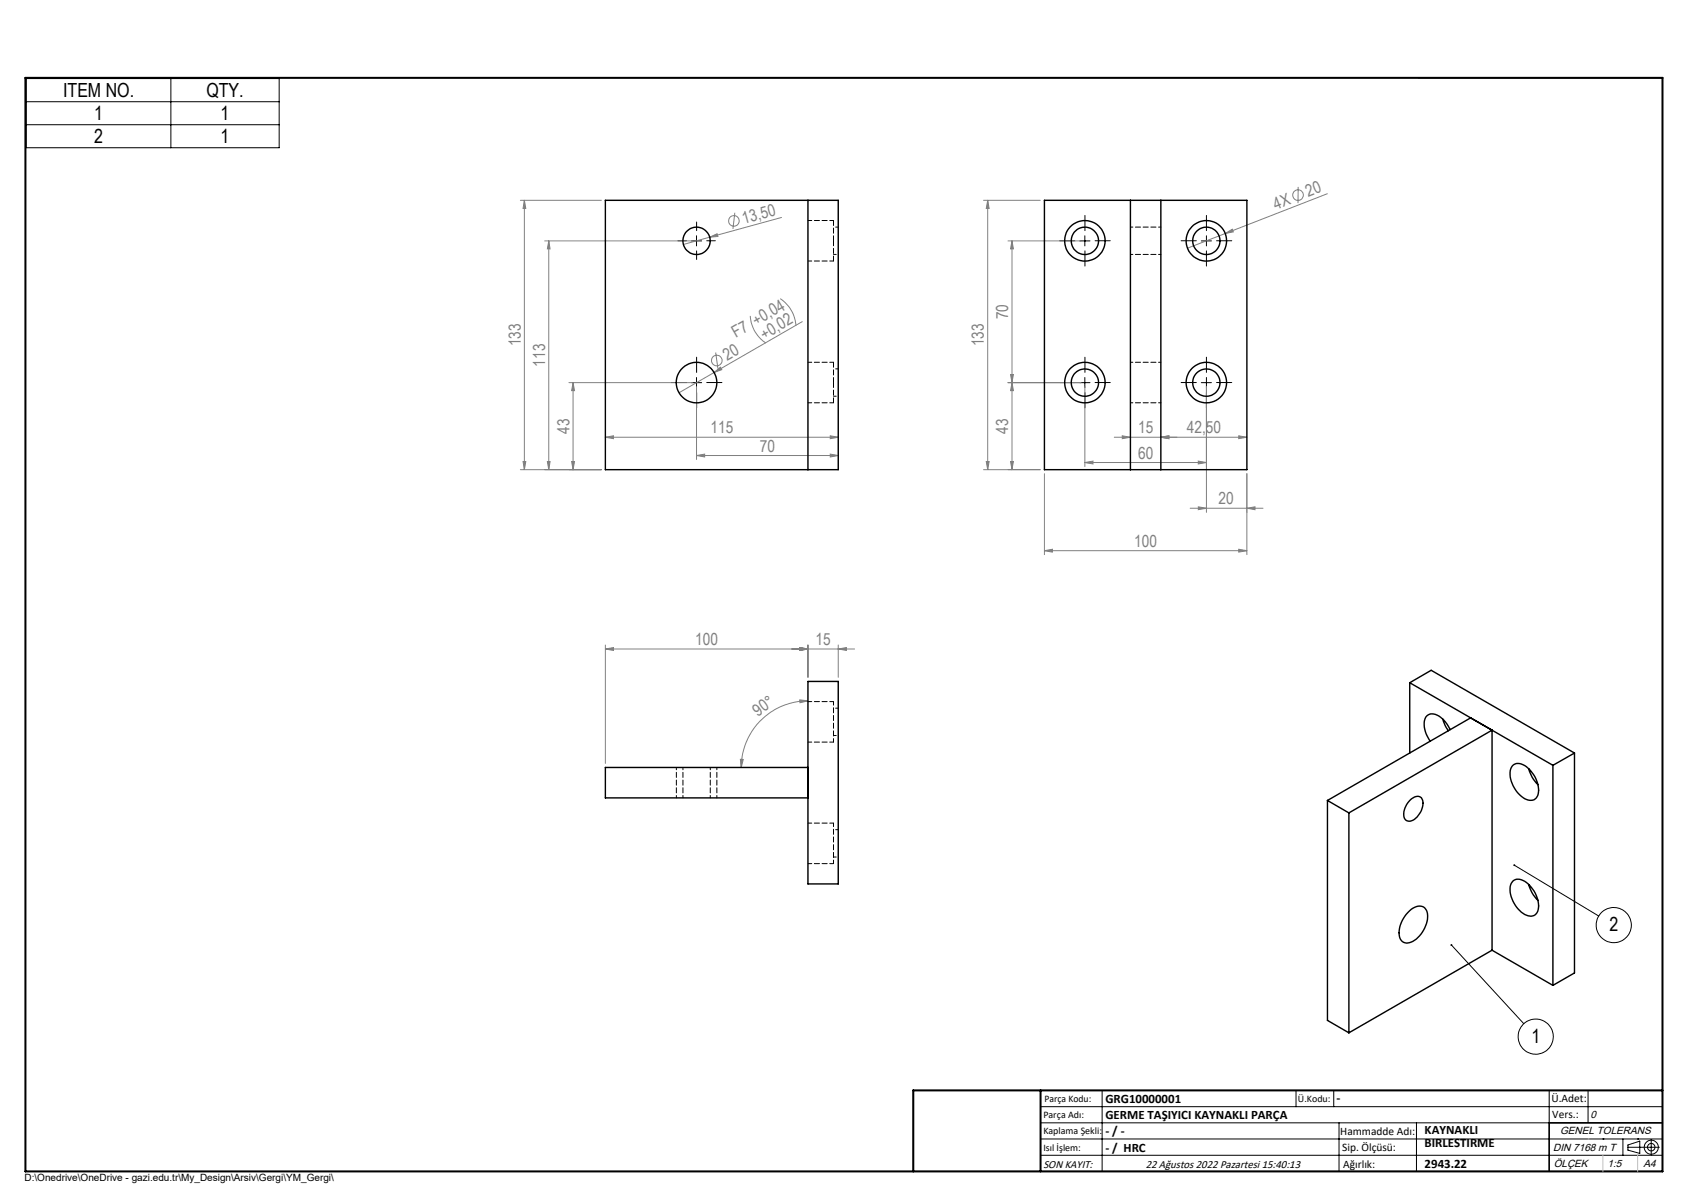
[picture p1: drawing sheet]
<svg xmlns="http://www.w3.org/2000/svg" width="420mm" height="297mm" viewBox="0 0 420 297" stroke-linecap="round" stroke-linejoin="round" font-family="sans-serif">
<g fill="none" stroke="#808080" stroke-width=".25">
<path d="M128.5 49.5h20M129.5 49.5v66.5M129.5 49.5l.3 2h-.6zM134.5 59.5h36.5M135.5 59.5v56.5M135.5 59.5l.3 2h-.7zM175.2 58.6l1.9-.9 .2 .7zM175.2 58.6l-6.5 1.8M181.4 52.5l-.4 4M193 53.7l-17.8 4.9M242.9 49.5h14M243.9 49.5v66.5"/>
<path d="M243.9 49.5l.3 2h-.7zM248.9 59.5h18M249.9 59.5v56.5M249.9 59.5l.3 2h-.7zM302.5 57.6l1.8-1 .2 .7zM320.5 46.1v4.1M327.7 47.8l-34.5 13.5M185.2 78a8.5 8.5 0 0 0 3.9 6.7M192.7 73.7a8.8 8.8 0 0 1 3.8 6.7M198.1 79.4l-30.5 17.6M140.5 94.5h30.5M141.5 94.5v21.5"/>
<path d="M141.5 94.5l.4 1.9h-.8zM172 95.5v17.9M176.3 92l1.6-1.3 .3 .6zM176.7 87l.6 4M248.9 94.5h18M249.5 92.5h.7l-.3 2zM249.9 94.5l.3 1.9h-.7zM267.9 95.5v19.7M297.9 95.5v31M128.5 116h20M129.2 113.9h.6l-.3 2.1zM135.1 113.9h.7l-.3 2.1z"/>
<path d="M141.1 113.9h.8l-.4 2.1zM149.5 107.9l2-.3v.7zM149.5 107.9h57.5M172 112.5l2-.4v.7zM172 112.5h35M205 107.6l2 .3-2 .4zM205 112.1l2 .4-2 .3zM242.9 116h14M243.5 113.9h.7l-.3 2.1zM249.5 113.9h.7l-.3 2.1zM257.9 116.9v20M267.9 114.2l2-.4v.7z"/>
<path d="M267.9 114.2h30M275.1 107.9h32.8M277.1 107.6l2 .3-2 .4zM286.6 107.9l2-.3v.7zM295.9 113.8l2 .4-2 .3zM305.9 107.6l2 .3-2 .4zM307.9 116.9v20M257.9 136l2-.4v.7zM257.9 136h50M293.9 125.5h18M295.9 125.1l2 .4-2 .3zM305.9 135.6l2 .4-2 .3z"/>
<path d="M307.9 125.5l2-.4v.7zM149.5 159.2v29.3M197.5 159.9l2 .3-2 .4zM199.5 159.2v8M207 159.2v8M149.5 160.2l2-.3v.7zM149.5 160.2h61.5M197.5 172.8l2 .2-2 .5zM199.5 173a16.5 16.5 0 0 0-16.5 16.5M207 160.2l2-.3v.7zM182.8 187.5h.7l-.5 2z"/>
<circle cx="181.2" cy="54.5" r="1.3"/>
<circle cx="320.5" cy="48.2" r="1.31"/>
<circle cx="177" cy="89" r="1.31"/>
</g>
<g fill="none" stroke="#000" stroke-width=".25">
<path d="M6.5 19.4h62.4v17.1h-62.4zM42.2 19.4v17.1M350.2 19.2h60.3v12.6M6.5 25.1h62.4M6.5 30.8h62.4M170.7 59.5h2.5M172 58.2v2.5M266.6 59.5h2.5M267.9 58.2v2.5M296.6 59.5h2.5M297.9 58.2v2.5M170.7 94.5h2.5"/>
<path d="M172 93.2v2.5M266.6 94.5h2.5M267.9 93.2v2.5M296.6 94.5h2.5M297.9 93.2v2.5M373.9 213.6l20.9 12.6M358.4 233.3l17.8 19.4M256.9 273.2h153.6M256.9 277.2h153.6M272.1 269.2v20M320 269.2v4M329.3 269.2v4"/>
<path d="M330.6 277.2v12M349.7 277.2v12M382.5 269.2v20M392.1 269.2v8M225.5 289.2h185M256.9 281.2h153.6M256.9 285.2h153.6M395.8 281.2h.1M400.7 281.2v4M402 283.2h7.7M402 282.7l2.9-1v3.1l-2.9-.9zM404.4 281.2h.1"/>
<path d="M407.7 281.3v3.8"/>
<circle cx="398.5" cy="228.4" r="4.3"/>
<circle cx="379.2" cy="255.9" r="4.3"/>
<circle cx="407.7" cy="283.2" r=".93"/>
<circle cx="407.7" cy="283.2" r="1.74"/>
</g>
<g fill="none" stroke="#000" stroke-width=".25" stroke-dasharray="15.2 1.3 1.3 1.3">
<path d="M169.5 59.4h-2.1M172 56.9v-2.1M174.5 59.4h2.1M265.4 59.4h-3.8M267.9 56.9v-3.7M270.4 59.4h3.7M295.4 59.4h-3.8M297.9 56.9v-3.7M300.4 59.4h3.7M172 61.9v2.2M267.9 61.9v3.8M297.9 61.9v3.8"/>
<path d="M169.5 94.4h-3.7M172 91.9v-3.7M172 96.9v3.8M174.5 94.4h3.8M265.4 94.4h-3.8M267.9 91.9v-3.7M267.9 96.9v3.8M270.4 94.4h3.7M295.4 94.4h-3.8M297.9 91.9v-3.7M297.9 96.9v3.8M300.4 94.4h3.7"/>
</g>
<path d="M410.5 277.2h-28v12" fill="none" stroke="#000" stroke-width=".35"/>
<path d="M6.3 19.2h404.2v270h-404.2zM256.9 269.2v20M410.5 269.2h-185v20" fill="none" stroke="#000" stroke-width=".5"/>
<path d="M392.1 281.2h.1M395.8 285.2v4M404.4 285.2v4" fill="none" stroke="#c0c0c0" stroke-width=".25"/>
<path d="M373.7 213.4l.2 .2-.2-.1a.24 .24 0 0 0 .3 .3 .24 .24 0 0 0 .1-.4 .24 .24 0 0 0-.4 0zM358.2 233.1a.24 .24 0 0 0 .2 .4 .24 .24 0 0 0 .2-.3 .24 .24 0 0 0-.3-.1l.1 .2z" fill="#000"/>
<g fill="#808080">
<path d="M175.2 58.6l1.9-.9 .2 .7z"/>
<path d="M302.5 57.6l1.8-1 .2 .7z"/>
<path d="M176.3 92l1.6-1.3 .3 .6z"/>
<path d="M307.9 125.5l2-.4v.7zM295.9 125.1l2 .4-2 .3zM305.9 107.6l2 .3-2 .4zM286.6 107.9l2-.3v.7z"/>
<path d="M149.5 107.9l2-.3v.7zM205 107.6l2 .3-2 .4zM172 112.5l2-.4v.7zM205 112.1l2 .4-2 .3zM149.5 160.2l2-.3v.7zM197.5 159.9l2 .3-2 .4zM197.5 159.9l2 .3-2 .4zM207 160.2l2-.3v.7zM257.9 136l2-.4v.7zM305.9 135.6l2 .4-2 .3zM277.1 107.6l2 .3-2 .4zM286.6 107.9l2-.3v.7z"/>
<path d="M267.9 114.2l2-.4v.7zM295.9 113.8l2 .4-2 .3z"/>
<path d="M197.5 172.8l2 .2-2 .5zM182.8 187.5h.7l-.5 2z"/>
<path d="M129.2 113.9h.6l-.3 2.1zM129.5 49.5l.3 2h-.6zM141.1 113.9h.8l-.4 2.1zM141.5 94.5l.4 1.9h-.8zM135.1 113.9h.7l-.3 2.1zM135.5 59.5l.3 2h-.7zM249.5 113.9h.7l-.3 2.1zM249.9 94.5l.3 1.9h-.7zM249.5 92.5h.7l-.3 2zM249.9 59.5l.3 2h-.7z"/>
<path d="M243.9 49.5l.3 2h-.7zM243.5 113.9h.7l-.3 2.1z"/>
</g>
<g fill="none" stroke="#000" stroke-width=".35">
<path d="M149.5 49.5h57.5v66.5h-57.5zM199.5 49.5v66.5M257.9 49.5h50v66.5h-50zM279.1 49.5v66.5M286.6 49.5v66.5M199.5 168.2h7.5v50h-7.5zM348.1 168.6l35.3 20.3M348.1 168.6v17.3M348.1 168.6l5.3-3.1 35.4 20.4M356.3 177.5l.5 1.6 .8 1.3M199.5 189.5h-50v7.5h50M327.8 197.6l5.3 3.1"/>
<path d="M327.8 197.6v54.3l5.3 3.1M348.2 197.5a2.03 2.03 0 0 1 2.8-.5 4.2 4.2 0 0 1-1.4 5 1.62 1.62 0 0 1-1.6 .8 1.62 1.62 0 0 1-1.4-1.2 5 5 0 0 1 1.6-4.1zM358.1 180.1a6.1 6.1 0 0 0-4.5-3.9 2.14 2.14 0 0 0-2 2.8 7.5 7.5 0 0 0 1.5 4M368.4 180.3l-35.3 20.4M368.4 180.3l-5.3-3.1-35.3 20.4M368.4 180.3v54.3M373.6 188.9a2.79 2.79 0 0 1 3.7 .7 7 7 0 0 1 2.4 6.8 2.08 2.08 0 0 1-3.2 .8 7.4 7.4 0 0 1-3.5-7.3zM377.5 189.8a8.2 8.2 0 0 0 2.2 3.9M383.4 188.9v54.4M388.8 185.9v54.3l-5.4 3.1M388.8 185.9l-5.4 3M333.1 200.7v54.3"/>
<path d="M373.6 217.5a2.79 2.79 0 0 1 3.7 .7 7 7 0 0 1 2.4 6.8 2.08 2.08 0 0 1-3.2 .8 7.4 7.4 0 0 1-3.5-7.3zM377.5 218.4a8.5 8.5 0 0 0 2.2 3.9M347.7 225.2a3.1 3.1 0 0 1 4.1-1 4.8 4.8 0 0 1-.3 5.4 5.1 5.1 0 0 1-4.6 3.2 2.66 2.66 0 0 1-1.4-3.5 8 8 0 0 1 2.2-4.1zM368.4 234.6l15 8.7M368.4 234.6l-35.3 20.4"/>
<circle cx="172" cy="59.4" r="3.4"/>
<circle cx="267.9" cy="59.4" r="3.4"/>
<circle cx="267.9" cy="59.5" r="5"/>
<circle cx="297.9" cy="59.4" r="3.4"/>
<circle cx="297.9" cy="59.5" r="5"/>
<circle cx="172" cy="94.5" r="5"/>
<circle cx="267.9" cy="94.5" r="5"/>
<circle cx="267.9" cy="94.5" r="3.4"/>
<circle cx="297.9" cy="94.5" r="5"/>
<circle cx="297.9" cy="94.5" r="3.4"/>
</g>
<path d="M205.8 59.4v-5M205.8 64.4v-5M205.8 94.4v-5M205.8 99.4v-5" fill="none" stroke="#000" stroke-width=".25" stroke-dasharray="1.3 .6"/>
<path d="M205.8 54.4h-6.3M199.5 64.4h6.3M199.5 99.4h6.3M205.8 89.4h-6.3M205.8 173.2h-6.3M199.5 183.2h6.3M199.5 213.2h6.3M205.8 203.2h-6.3" fill="none" stroke="#000" stroke-width=".25" stroke-dasharray="1.3 .6" stroke-dashoffset=".3"/>
<path d="M207 56.1h-1.2M205.8 62.8h1.2M205.8 97.8h1.2M207 91.1h-1.2M207 174.8h-1.2M205.8 181.6h1.2M205.8 211.6h1.2M207 204.8h-1.2" fill="none" stroke="#000" stroke-width=".25" stroke-dasharray="1.3 .6" stroke-dashoffset=".6"/>
<path d="M205.8 183.2v-10M205.8 213.2v-10" fill="none" stroke="#000" stroke-width=".25" stroke-dasharray="1.3 .6" stroke-dashoffset=".4"/>
<path d="M286.6 56.1h-7.5M279.1 62.8h7.5M279.1 99.4h7.5M286.6 89.4h-7.5M167 189.5v7.5M168.6 189.5v7.5M175.4 197v-7.5M177 197v-7.5" fill="none" stroke="#000" stroke-width=".25" stroke-dasharray="1.3 .6" stroke-dashoffset=".7"/>
<g font-size="4.8">
<text x="15.6" y="23.9">ITEM NO.</text>
<text x="51" y="23.9">QTY.</text>
<text x="23.3" y="29.6">1</text>
<text x="54.5" y="29.6">1</text>
<text x="23.3" y="35.3">2</text>
<text x="54.5" y="35.3">1</text>
<text x="397.4" y="230">2</text>
<text x="378.1" y="257.5">1</text>
</g>
<g font-size="4.1" fill="#808080">
<text x="315.1" y="51.8" transform="rotate(-21 315.1 51.8)">4X</text>
<text x="323" y="48.7" transform="rotate(-21 323 48.7)">20</text>
<text x="183.7" y="55.3" transform="rotate(-15 183.7 55.3)">13,50</text>
<text x="181.7" y="83.4" transform="rotate(-30 181.7 83.4)">F7 +0,04</text>
<text x="188.7" y="83.9" transform="rotate(-30 188.7 83.9)">+0,02</text>
<text x="249" y="78.8" transform="rotate(-90 249 78.8)">70</text>
<text x="128.6" y="85.5" transform="rotate(-90 128.6 85.5)">133</text>
<text x="179.6" y="89.1" transform="rotate(-30 179.6 89.1)">20</text>
<text x="243" y="85.5" transform="rotate(-90 243 85.5)">133</text>
<text x="134.6" y="90.5" transform="rotate(-90 134.6 90.5)">113</text>
<text x="140.6" y="107.1" transform="rotate(-90 140.6 107.1)">43</text>
<text x="175.4" y="107">115</text>
<text x="249" y="107.1" transform="rotate(-90 249 107.1)">43</text>
<text x="281" y="107">15</text>
<text x="293" y="107">42,50</text>
<text x="187.6" y="111.5">70</text>
<text x="281" y="113.3">60</text>
<text x="300.9" y="124.5">20</text>
<text x="280.1" y="135">100</text>
<text x="171.7" y="159.3">100</text>
<text x="201.4" y="159.3">15</text>
<text x="187.1" y="177" transform="rotate(-36 187.1 177)">90°</text>
</g>
<g font-size="3.2">
<text x="272.9" y="272.3">GRG10000001</text>
<text x="330" y="272.2">-</text>
<text x="272.9" y="280.3">- / -</text>
<text x="272.9" y="276.3">GERME TAŞIYICI KAYNAKLI PARÇA</text>
<text x="351.8" y="280">KAYNAKLI</text>
<text x="272.9" y="284.4">- / HRC</text>
<text x="351.8" y="283.2">BIRLESTIRME</text>
<text x="351.8" y="288.3">2943.22</text>
</g>
<g font-size="2.8">
<text x="383" y="272.2">Ü.Adet:</text>
<text x="330.9" y="280.3">Hammadde Adı:</text>
<text x="383.3" y="276">Vers.:</text>
<text x="331.4" y="284.3">Sip. Ölçüsü:</text>
<text x="257.6" y="288.3">SON KAYIT:</text>
<text x="282.9" y="288.3">22 Ağustos 2022 Pazartesi 15:40:13</text>
<text x="331.6" y="288.3">Ağırlık:</text>
</g>
<g font-size="2.6">
<text x="392.8" y="276">0</text>
<text x="385.2" y="279.9">GENEL TOLERANS</text>
<text x="383.5" y="284">DIN 7168 m T</text>
<text x="383.6" y="288.1">ÖLÇEK</text>
<text x="396.9" y="288.1">1:5</text>
<text x="405.8" y="288.1">A4</text>
</g>
<g font-size="2.5">
<text x="257.9" y="272">Parça Kodu:</text>
<text x="320.5" y="272">Ü.Kodu:</text>
<text x="257.6" y="280">Kaplama Şekli:</text>
<text x="257.6" y="276">Parça Adı:</text>
<text x="257.6" y="284.1">Isıl İşlem:</text>
<text x="6.1" y="291.6">D:\Onedrive\OneDrive - gazi.edu.tr\My_Design\Arsiv\Gergi\YM_Gergi\</text>
</g>
</svg>
